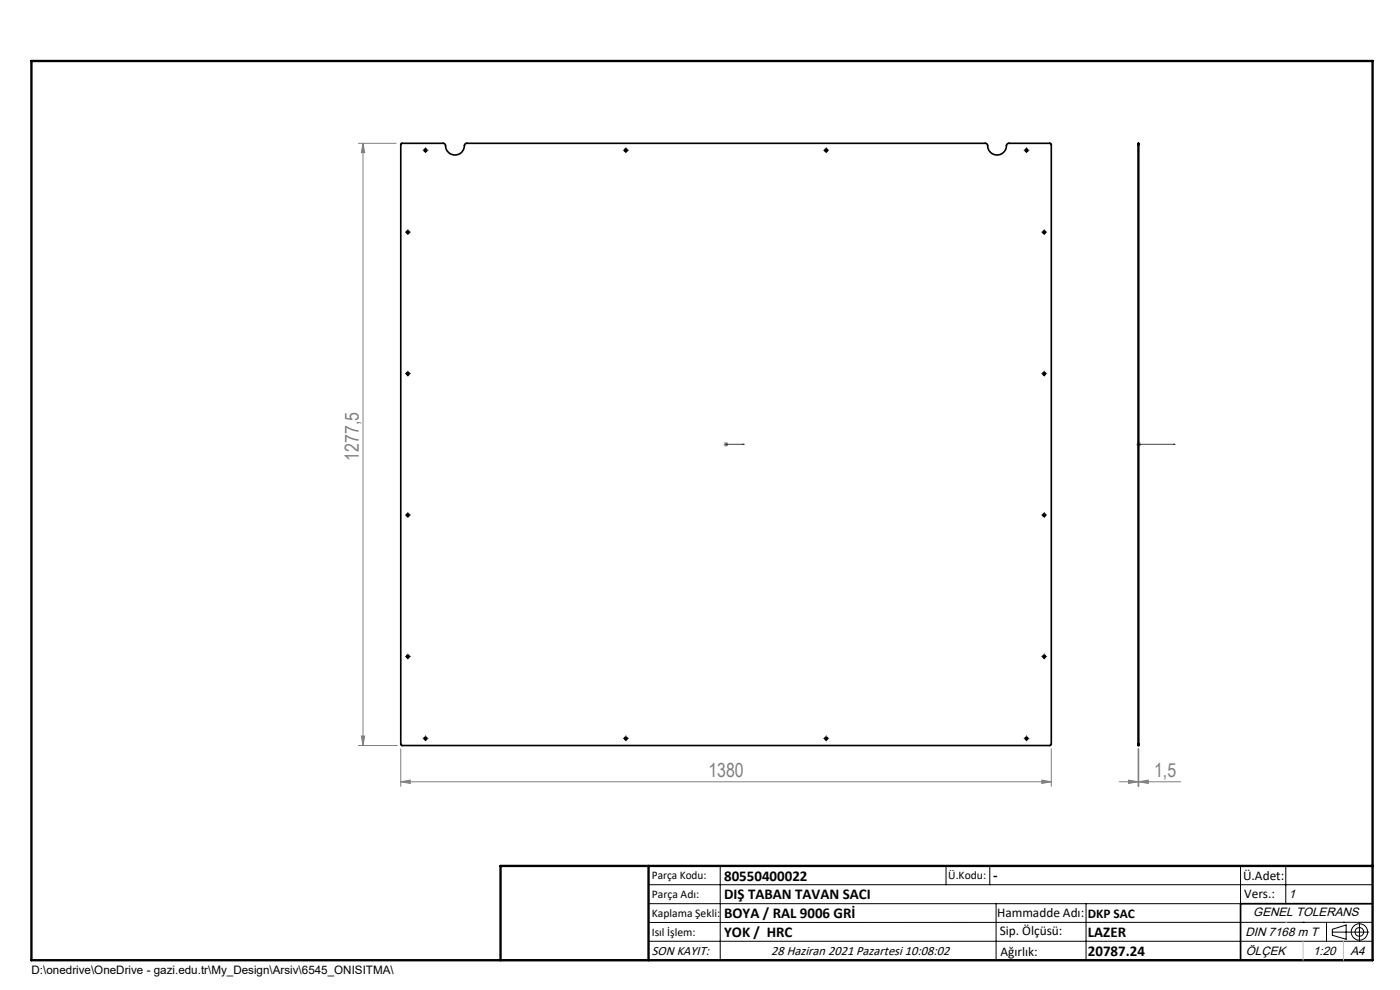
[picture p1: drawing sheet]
<svg xmlns="http://www.w3.org/2000/svg" width="297mm" height="210mm" viewBox="0 0 297 210" stroke-linecap="round" stroke-linejoin="round" font-family="sans-serif">
<g fill="none" stroke="#000" stroke-width=".21">
<path d="M90 31.9h.5M90.3 31.6v.5M132.5 31.9h.5M132.8 31.6v.5M175 31.9h.5M175.3 31.6v.5M217.5 31.9h.5M217.8 31.6v.5M86.3 49.3h.4M86.5 49v.5M221.3 49.3h.5M221.5 49v.5"/>
<path d="M86.3 79.3h.4M86.5 79v.5M221.3 79.3h.5M221.5 79v.5M86.3 109.2h.4M86.5 109v.5M221.3 109.2h.5M221.5 109v.5M86.3 139.3h.4M86.5 139v.5M221.3 139.3h.5M221.5 139v.5"/>
<path d="M90 156.6h.5M90.3 156.4v.5M132.5 156.6h.5M132.8 156.4v.5M175 156.6h.5M175.3 156.4v.5M217.5 156.6h.5M217.8 156.4v.5M137.6 187.7h153.6M137.6 191.7h153.6M137.6 199.7h153.6M152.8 183.7v20"/>
<path d="M200.7 183.7v4M210 183.7v4M211.3 191.7v12M230.4 191.7v12M263.2 183.7v20M272.8 183.7v8M276.4 195.6h.1M281.4 195.6v4.1M282.6 197.7h7.8M282.6 197.1l3-.9v3l-3-.8zM285 195.6h.1M288.4 195.8v3.8"/>
<path d="M291.2 195.6l-153.6 .1"/>
<circle cx="288.4" cy="197.7" r="1.74"/>
<circle cx="288.4" cy="197.7" r=".93"/>
</g>
<path d="M153.9 94.3h.2zM154 94.3h.1M154 94.3h3.9M157.9 94.3h-.4h.4M241.5 94.3h.2zM241.6 94.3h.1M241.6 94.3h7.7M249.3 94.3h-.4h.4" fill="none" stroke="#00f" stroke-width=".21"/>
<g fill="none" stroke="#808080" stroke-width=".21">
<path d="M76 30.4h8M77 30.4v127.7M77 30.4l.4 2h-.7zM153.5 94.3h1M153.7 93.9l.7 .7M154 93.8v.9M154.4 93.9l-.7 .7M241.1 94.3h1M241.2 93.9l.7 .7M241.6 93.8v.9M241.9 93.9l-.7 .7M76 158.1h8.3"/>
<path d="M76.7 156.1h.7l-.4 2zM85 158.8v8M223 158.8v8M241.4 158.8v8M241.6 158.8v8M85 165.8l2-.3v.7zM85 165.8h138M221 165.5l2 .3-2 .4zM237.4 165.8h13.1M239.4 165.5l2 .3-2 .4zM241.6 165.8l2-.3v.7z"/>
</g>
<g fill="none" stroke="#000" stroke-width=".21" stroke-dasharray="15.2 1.3 1.3 1.3">
<path d="M89.8 31.9h.1M90.3 31.4v-.1M90.3 32.4h.1M90.8 31.9h.1M132.3 31.9h.1M132.8 31.4v-.1M132.8 32.4h.1M133.3 31.9h.1M174.8 31.9h.1M175.3 31.4v-.1M175.3 32.4h.1M175.8 31.9h.1"/>
<path d="M217.3 31.9h.1M217.8 31.4v-.1M217.8 32.4h.1M218.3 31.9h.1M86 49.2h.1M86.5 48.7h.1M86.5 49.7v.1M87 49.2h.1M221 49.2h.1M221.5 48.7h.1M221.5 49.7v.1M222 49.2h.1"/>
<path d="M86 79.2h.1M86.5 78.7h.1M86.5 79.7v.1M87 79.2h.1M221 79.2h.1M221.5 78.7h.1M221.5 79.7v.1M222 79.2h.1M86 109.2h.1M86.5 108.7h.1M86.5 109.7v.1M87 109.2h.1"/>
<path d="M221 109.2h.1M221.5 108.7h.1M221.5 109.7v.1M222 109.2h.1M86 139.2h.1M86.5 138.7h.1M86.5 139.7v.1M87 139.2h.1M221 139.2h.1M221.5 138.7h.1M221.5 139.7v.1M222 139.2h.1"/>
<path d="M89.8 156.6h.1M90.3 156.1h.1M90.3 157.1h.1M90.8 156.6h.1M132.3 156.6h.1M132.8 156.1h.1M132.8 157.1h.1M133.3 156.6h.1M174.8 156.6h.1M175.3 156.1h.1M175.3 157.1h.1M175.8 156.6h.1"/>
<path d="M217.3 156.6h.1M217.8 156.1h.1M217.8 157.1h.1M218.3 156.6h.1"/>
</g>
<path d="M291.2 191.7h-28v12M106.2 203.7h185" fill="none" stroke="#000" stroke-width=".35"/>
<path d="M6.7 12.9h284.5v190.8h-284.5zM137.6 183.7v20M291.2 183.7h-185v20" fill="none" stroke="#000" stroke-width=".5"/>
<path d="M272.8 195.6h.1M276.4 199.7v4M285 199.7v4" fill="none" stroke="#c0c0c0" stroke-width=".21"/>
<g fill="#00f">
<path d="M157.5 94.3h.4zM153.9 94.3h.2z"/>
<path d="M241.5 94.3h.2zM248.9 94.3h.4z"/>
</g>
<g fill="#808080">
<path d="M85 165.8l2-.3v.7zM221 165.5l2 .3-2 .4zM239.4 165.5l2 .3-2 .4zM241.6 165.8l2-.3v.7z"/>
<path d="M77 30.4l.4 2h-.7zM76.7 156.1h.7l-.4 2z"/>
</g>
<g fill="none" stroke="#000" stroke-width=".35">
<path d="M85.1 30.5l9-.1a.77 .77 0 0 1 .5 1 2.06 2.06 0 0 0 2.4 1.4 2.06 2.06 0 0 0 1.6-2.2l.3-.2h110.2a.77 .77 0 0 1 .5 1 2.02 2.02 0 0 0 2.3 1.4 2.02 2.02 0 0 0 1.6-2.1l.4-.3h8.9l.2 .2v127.3l-.2 .2-137.7-.1zM241.4 30.7v-.3h.2v.3M241.4 30.7h.2M241.4 30.7v127.1M241.6 30.7v127.1M241.4 157.8v.3h.2v-.3M241.4 157.8h.2"/>
<circle cx="90.2" cy="31.9" r=".28"/>
<circle cx="132.8" cy="31.9" r=".28"/>
<circle cx="175.3" cy="31.9" r=".28"/>
<circle cx="217.8" cy="31.9" r=".27"/>
<circle cx="86.5" cy="49.2" r=".27"/>
<circle cx="221.5" cy="49.2" r=".27"/>
<circle cx="86.5" cy="79.3" r=".28"/>
<circle cx="221.5" cy="79.3" r=".28"/>
<circle cx="86.5" cy="109.3" r=".27"/>
<circle cx="221.5" cy="109.3" r=".27"/>
<circle cx="86.5" cy="139.3" r=".28"/>
<circle cx="221.5" cy="139.3" r=".28"/>
<circle cx="90.3" cy="156.6" r=".27"/>
<circle cx="132.8" cy="156.6" r=".27"/>
<circle cx="175.3" cy="156.6" r=".27"/>
<circle cx="217.8" cy="156.6" r=".26"/>
</g>
<g font-size="4.1" fill="#808080">
<text x="76.1" y="97.8" transform="rotate(-90 76.1 97.8)">1277,5</text>
<text x="150.3" y="164.9">1380</text>
<text x="244.8" y="164.9">1,5</text>
</g>
<g font-size="3.2">
<text x="153.6" y="186.8">80550400022</text>
<text x="153.6" y="190.8">DIŞ TABAN TAVAN SACI</text>
<text x="210.7" y="186.6">-</text>
<text x="153.6" y="194.8">BOYA / RAL 9006 GRİ</text>
<text x="153.6" y="198.8">YOK / HRC</text>
<text x="230.8" y="198.7">LAZER</text>
<text x="230.8" y="202.8">20787.24</text>
</g>
<g font-size="2.8">
<text x="263.7" y="186.7">Ü.Adet:</text>
<text x="263.9" y="190.5">Vers.:</text>
<text x="211.5" y="194.5">Hammadde Adı:</text>
<text x="230.8" y="194.7">DKP SAC</text>
<text x="138.3" y="202.6">SON KAYIT:</text>
<text x="163.6" y="202.6">28 Haziran 2021 Pazartesi 10:08:02</text>
<text x="212.1" y="198.4">Sip. Ölçüsü:</text>
<text x="212.2" y="202.7">Ağırlık:</text>
</g>
<g font-size="2.6">
<text x="273.4" y="190.4">1</text>
<text x="265.9" y="194.4">GENEL TOLERANS</text>
<text x="264.2" y="198.5">DIN 7168 m T</text>
<text x="264.3" y="202.6">ÖLÇEK</text>
<text x="278.5" y="202.6">1:20</text>
<text x="286.5" y="202.6">A4</text>
</g>
<g font-size="2.5">
<text x="138.3" y="186.4">Parça Kodu:</text>
<text x="138.3" y="190.5">Parça Adı:</text>
<text x="201.2" y="186.5">Ü.Kodu:</text>
<text x="138.3" y="194.5">Kaplama Şekli:</text>
<text x="138.3" y="198.6">Isıl İşlem:</text>
<text x="6.7" y="206.7">D:\onedrive\OneDrive - gazi.edu.tr\My_Design\Arsiv\6545_ONISITMA\</text>
</g>
</svg>
